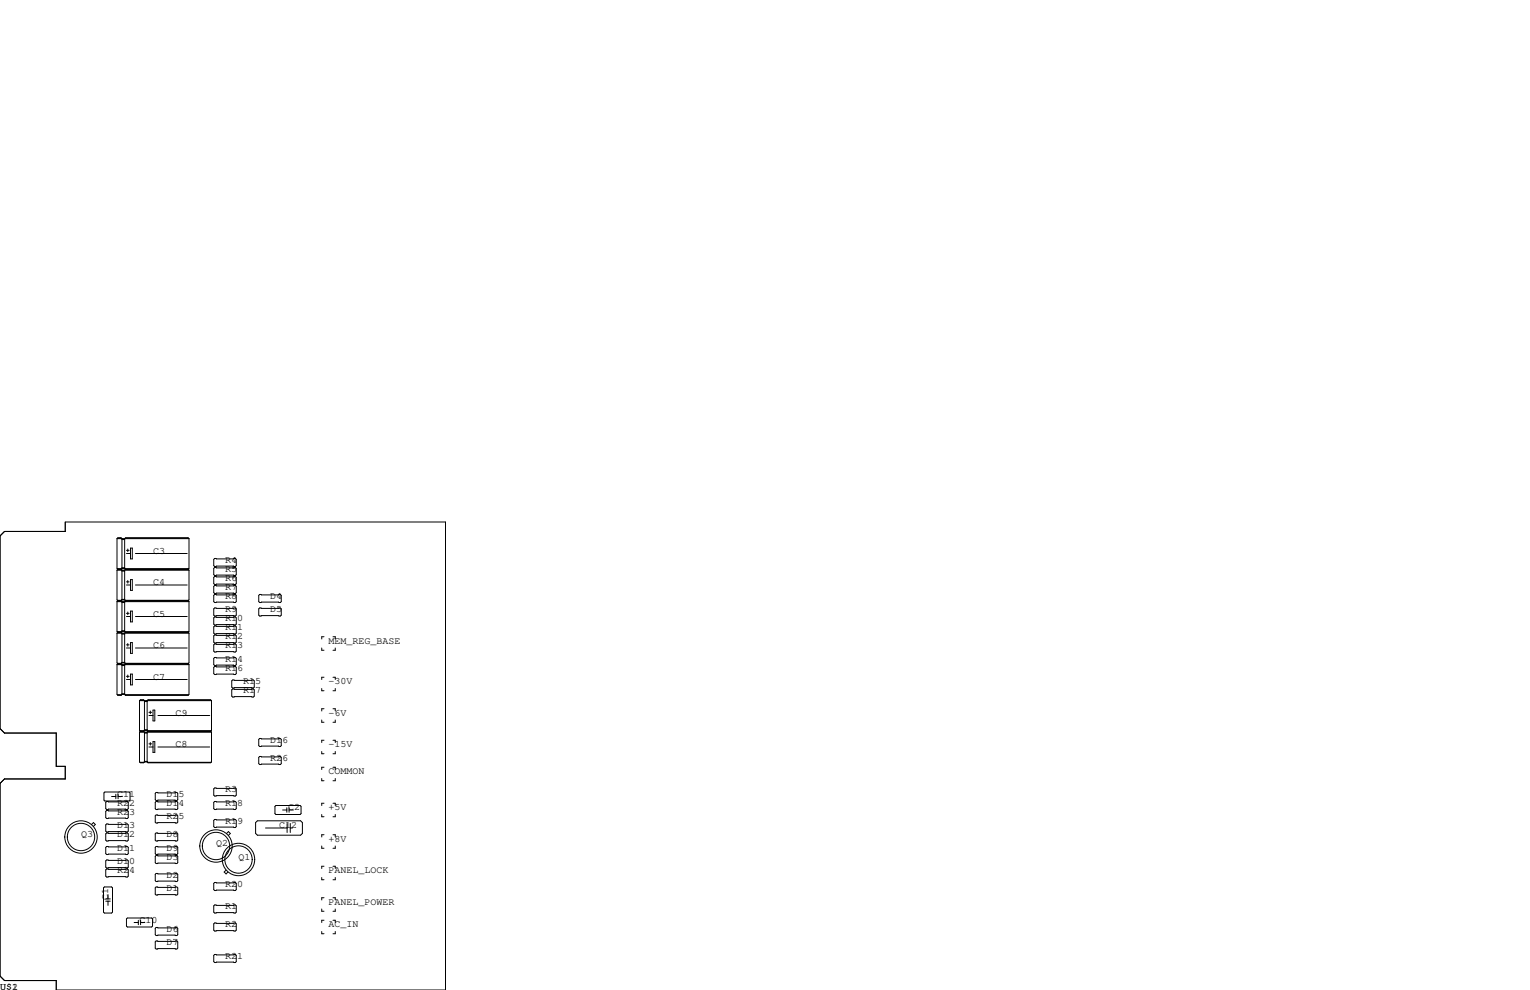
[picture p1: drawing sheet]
<svg xmlns="http://www.w3.org/2000/svg" width="432mm" height="279mm" viewBox="0 0 432 279" stroke-linecap="round" stroke-linejoin="round" font-family="sans-serif">
<g fill="none" stroke="#000" stroke-width=".28">
<path d="M0 151.3l1.3-1.3h17.1v-2.7h107.3v132.1h-109.8v-2.7h-14.6l-1.3-1.2v-54.4l1.3-1.3h17.1v-3.5h-2.5v-9.4h-14.6l-1.3-1.3zM33 152v8.4l.3 .3M33 152l.3-.2h.9l.2 .2v8.4M33 152h20.3M33.3 151.9h.9M34.4 152.3h.8M34.5 152.1h.6M35.4 151.9h17.7M35.7 155.3h.7M35.7 156.2h1.1M36.1 154.9v.8M36.8 154.7h.5v3h-.5z"/>
<path d="M38.2 156.2h14.6M53.3 152v8.4l-.2 .3M53.3 152l-.2-.2h-17.7l-.2 .2v8.4M60.3 157.9l.3-.3h5.8l.3 .3v1.7l-.3 .3h-5.8l-.3-.3zM33 160.9v8.4l.3 .2M33 169.8v8.4l.3 .2M33 178.7v8.4l.3 .2M33 160.9h20.3M33 169.8h20.3M33 178.7h20.3M33.1 160.5h1.2M33.1 169.4h1.2"/>
<path d="M33.1 178.3h1.2M33.3 160.6l.9 .1M33.3 169.5h.9M33.3 178.4h.9M33.3 160.7h.9M33.3 160.7l-.3 .2M33.3 160.8h.9M33.3 169.5l-.3 .3M33.3 169.7h.9M33.3 178.4l-.3 .3M33.3 178.6h.9M34.2 160.7l.2 .2v8.4"/>
<path d="M34.2 169.5l.2 .3v8.4M34.2 178.4l.2 .3v8.4M34.4 170.1h.8M34.4 160.3h.8M34.4 178.9h.8M34.4 160.4h.8M34.4 160.4l-.2 .3M34.4 161.2h.8M34.4 169.2h.8M34.4 169.3l-.2 .2M34.4 178.1h.8M34.4 178.2l-.2 .2"/>
<path d="M34.5 169.9h.6M34.5 178.8h.6M34.5 161h.6M35.2 160.4l.2 .3M35.2 169.3l.2 .2M35.2 178.2l.2 .2M35.3 160.5h17.9M35.3 169.4h17.9M35.3 178.3h17.9M35.4 160.7l-.2 .2v8.4M35.4 169.5l-.2 .3v8.4M35.4 178.4l-.2 .3v8.4"/>
<path d="M35.4 160.7h17.7M35.4 169.5h17.7M35.4 160.8h17.7M35.4 178.4h17.7M35.4 169.7h17.7M35.4 178.6h17.7M35.7 164.2h.7M35.7 165.1h1.1M35.7 173.1h.7M35.7 174h1.1M36.1 163.8v.8M36.1 172.7v.8"/>
<path d="M36.8 163.6h.5v3h-.5zM36.8 172.5h.5v3h-.5zM38.2 165.1h14.6M38.2 174h14.6M53.1 160.6l-17.7 .1M53.1 169.5h-17.7M53.1 178.4h-17.7M53.1 160.7l.2 .2M53.1 169.5l.2 .3M53.1 178.4l.2 .3M53.3 160.9v8.4l-.2 .2M53.3 169.8v8.4l-.2 .2"/>
<path d="M53.3 178.7v8.4l-.2 .2M60.3 160.4l.3-.3h5.8l.3 .3v1.8l-.3 .2h-5.8l-.3-.2zM60.3 162.9l.3-.2h5.8l.3 .2v1.8l-.3 .3h-5.8l-.3-.3zM60.3 165.5l.3-.3h5.8l.3 .3v1.8l-.3 .2h-5.8l-.3-.2zM60.3 171.8l.3-.2h5.8l.3 .2v1.8l-.3 .3h-5.8l-.3-.3zM60.3 176.9l.3-.2h5.8l.3 .2v1.8l-.3 .2h-5.8l-.3-.2zM60.3 179.5l.3-.3h5.8l.3 .3v1.7l-.3 .3h-5.8l-.3-.3zM60.6 167.8h5.8l.3 .2v1.8l-.3 .3h-5.8l-.3-.3v-1.8zM60.6 174.1h5.8l.3 .3v1.7l-.3 .3h-5.8l-.3-.3v-1.7zM73 171.8l.3-.2h5.8l.3 .2v1.8l-.3 .3h-5.8l-.3-.3zM73.3 167.8h5.8l.3 .2v1.8l-.3 .3h-5.8l-.3-.3v-1.8zM91.4 179.7h-.6v.6"/>
<path d="M94 179.7h.6v.6M33 187.6v8.4l.3 .2h.9M33 187.6h20.3M33.1 196.1h1.2M33.1 187.2h1.2M33.3 187.3l-.3 .3M33.3 187.3h.9M33.3 187.5h.9M33.3 196.2h.9M34.2 187.3l.2 .3v8.4M34.4 187.8h.8M34.4 195.9h.8"/>
<path d="M34.4 195.8h.8M34.4 196l-.2 .2M34.4 187h.8M34.4 186.9h.8M34.4 187.1l-.2 .2M34.5 187.7h.6M35.2 196l.2 .2M35.2 187.1l.2 .2M35.3 196.1h17.9M35.3 187.2h17.9M35.4 187.3h17.7M35.4 187.3l-.2 .3v8.4"/>
<path d="M35.4 187.5h17.7M35.7 190.9h.7M35.7 191.8h1.1M35.7 182h.7M35.7 182.9h1.1M36.1 181.6v.8M36.1 190.5v.8M36.8 181.4h.5v3h-.5zM36.8 190.2h.5v3.1h-.5zM38.2 191.8h14.6M38.2 182.9h14.6M39.4 197.7v8.4l.2 .3"/>
<path d="M39.4 197.7l.2-.2h.9l.3 .2v8.4M39.4 197.7h20.3M39.6 197.6h.9M40.8 198h.7M40.9 197.9h.5M41.8 197.6h17.6M53.1 187.3l.2 .3M53.1 196.2h-17.7M53.1 187.3h-17.7M53.3 187.6v8.4l-.2 .2h-17.7M59.7 197.7v8.4l-.3 .3M59.7 197.7l-.3-.2h-17.6l-.3 .2v8.4"/>
<path d="M60.3 182l.3-.3h5.8l.3 .3v1.8l-.3 .2h-5.8l-.3-.2zM60.3 185.8l.3-.3h5.8l.3 .3v1.8l-.3 .2h-5.8l-.3-.2zM60.3 188.3l.3-.2h5.8l.3 .2v1.8l-.3 .3h-5.8l-.3-.3zM65.4 192.2l.3-.3h5.8l.3 .3v1.7l-.3 .3h-5.8l-.3-.3zM65.4 194.7l.3-.3h5.8l.3 .3v1.8l-.3 .2h-5.8l-.3-.2zM90.8 182.9v.6h.6M90.8 194.3v.6h.6M91.4 191.1h-.6v.7M94 191.1h.6v.7M94.6 182.9v.6h-.6M94.6 194.3v.6h-.6M39.4 206.6v8.4l.2 .3h.9"/>
<path d="M39.4 206.6h20.3M39.5 215.1h1.1M39.5 206.2h1.1M39.6 206.4l-.2 .2M39.6 206.4h.9M39.6 206.5h.9M39.6 215.2l.9 .1M39.6 206.3l.9 .1M40.5 206.4l.3 .2v8.4M40.8 206.9h.7M40.8 215h.7M40.8 214.9h.7"/>
<path d="M40.8 215l-.3 .3M40.8 206.1h.7M40.8 206h.7M40.8 206.1l-.3 .3M40.9 206.8h.5M41.5 215l.3 .3M41.5 206.1l.3 .3M41.7 215.1h17.9M41.7 206.2h17.9M41.8 206.4h17.6M41.8 206.4l-.3 .2v8.4M41.8 206.5h17.6"/>
<path d="M42 209.9h.8M42 210.8h1.2M42 201h.8M42 201.9h1.2M42.4 200.7v.7M42.4 209.5v.8M43.2 209.3h.5v3h-.5zM43.2 200.4h.5v3.1h-.5zM44.6 210.8h14.6M44.6 201.9h14.6M59.4 206.4l.3 .2M59.4 215.2l-17.6 .1"/>
<path d="M59.4 206.3l-17.6 .1M59.7 206.6v8.4l-.3 .3h-17.6M73.3 208.4h5.8l.3 .3v1.7l-.3 .3h-5.8l-.3-.3v-1.7zM73.3 213.5h5.8l.3 .2v1.8l-.3 .3h-5.8l-.3-.3v-1.8zM90.8 203.2v.6h.6M90.8 212.1v.6h.6M90.8 219.7v.6h.6M91.4 200h-.6v.7M91.4 208.9h-.6v.6M91.4 216.5h-.6v.7M94 200h.6v.7M94 208.9h.6v.6"/>
<path d="M94 216.5h.6v.7M94.6 203.2v.6h-.6M94.6 212.1v.6h-.6M94.6 219.7v.6h-.6M25.8 232.7l.6-.5 .5 .5-.5 .5M29.6 223.5h6.8l.3 .3v2l-.3 .3h-6.8l-.3-.3v-2zM30.1 232.5h5.8l.3 .3v1.8l-.3 .2h-5.8l-.3-.2v-1.8zM30.1 226.2h5.8l.3 .2v1.8l-.3 .3h-5.8l-.3-.3v-1.8zM30.1 238.9h5.8l.3 .2v1.8l-.3 .3h-5.8l-.3-.3v-1.8zM30.1 235.1h5.8l.3 .2v1.8l-.3 .3h-5.8l-.3-.3v-1.8zM30.1 228.7h5.8l.3 .3v1.8l-.3 .2h-5.8l-.3-.2v-1.8zM31.5 224.8h1.2"/>
<path d="M32.7 224.2v1.2M33.3 224.2v1.2M33.3 224.8h1.2M44.1 238.9h5.8l.3 .2v1.8l-.3 .3h-5.8l-.3-.3v-1.8zM44.1 223.6h5.8l.3 .3v1.8l-.3 .2h-5.8l-.3-.2v-1.8zM44.1 226.2h5.8l.3 .2v1.8l-.3 .3h-5.8l-.3-.3v-1.8zM44.1 230h5.8l.3 .3v1.7l-.3 .3h-5.8l-.3-.3v-1.7zM44.1 235.1h5.8l.3 .2v1.8l-.3 .3h-5.8l-.3-.3v-1.8zM60.6 222.4h5.8l.3 .2v1.8l-.3 .3h-5.8l-.3-.3v-1.8zM60.6 226.2h5.8l.3 .2v1.8l-.3 .3h-5.8l-.3-.3v-1.8zM60.6 231.3h5.8l.3 .2v1.8l-.3 .3h-5.8l-.3-.3v-1.8zM63.9 235.2l.6-.5 .5 .5-.5 .6"/>
<path d="M72.6 231.6h12.2l.5 .6v3l-.5 .5h-12.2l-.5-.5v-3zM74.9 233.7h6.1M77.6 227.6l.3-.3h6.8l.3 .3v2l-.3 .3h-6.8l-.3-.3zM79.8 228.6h1.1M80.9 228v1.2M81 232.4v2.5M81.6 228v1.2M81.6 228.6h1.2M81.9 232.4v2.5M81.9 233.7h.7M90.8 229.9v.6h.6M90.8 238.8v.6h.6"/>
<path d="M91.4 226.7h-.6v.6M91.4 235.6h-.6v.6M94 226.7h.6v.6M94 235.6h.6v.6M94.6 229.9v.6h-.6M94.6 238.8v.6h-.6M29.5 250.3h2l.3 .3v6.8l-.3 .3h-2l-.3-.3v-6.8zM29.8 253.7h1.3M29.8 254.3h1.3M30.1 242.7h5.8l.3 .3v1.7l-.3 .3h-5.8l-.3-.3v-1.7zM30.1 245.2h5.8l.3 .3v1.8l-.3 .2h-5.8l-.3-.2v-1.8zM30.5 252.5v1.2"/>
<path d="M30.5 254.3v1.2M35.7 259.3l.2-.2h6.9l.3 .2v2.1l-.3 .2h-6.9l-.2-.2zM39 259.7v1.3M39.7 259.7v1.3M43.8 250.6l.3-.3h5.8l.3 .3v1.7l-.3 .3h-5.8l-.3-.3zM43.8 246.8l.3-.3h5.8l.3 .3v1.7l-.3 .3h-5.8l-.3-.3zM44.1 241.4h5.8l.3 .3v1.8l-.3 .2h-5.8l-.3-.2v-1.8zM60.3 255.7l.3-.3h5.8l.3 .3v1.7l-.3 .3h-5.8l-.3-.3zM60.3 249.3l.3-.3h5.8l.3 .3v1.8l-.3 .2h-5.8l-.3-.2zM63.8 245.6l-.5 .5 .5 .5 .5-.5M90.8 256.5v.7h.6M90.8 247.6v.7h.6"/>
<path d="M91.4 244.5h-.6v.6M91.4 253.4h-.6v.6M91.4 259.7h-.6v.6M94 244.5h.6v.6M94 253.4h.6v.6M94 259.7h.6v.6M94.6 247.6v.7h-.6M94.6 256.5v.7h-.6M37.8 260.3h1.2M39.7 260.3h1.2M43.8 262l.3-.3h5.8l.3 .3v1.8l-.3 .2h-5.8l-.3-.2zM43.8 265.8l.3-.2h5.8l.3 .2v1.8l-.3 .2h-5.8l-.3-.2z"/>
<path d="M60.3 260.7l.3-.2h5.8l.3 .2v1.8l-.3 .3h-5.8l-.3-.3zM60.3 269.6l.3-.2h5.8l.3 .2v1.8l-.3 .3h-5.8l-.3-.3zM90.8 262.9v.6h.6M94.6 262.9v.6h-.6"/>
<circle cx="22.9" cy="236.2" r="4.6"/>
<circle cx="22.9" cy="236.2" r="3.9"/>
<circle cx="61" cy="238.8" r="4.6"/>
<circle cx="61" cy="238.8" r="3.9"/>
<circle cx="67.3" cy="242.6" r="4.6"/>
<circle cx="67.3" cy="242.6" r="3.9"/>
</g>
<g font-size="2.8">
<text x="43.2" y="156.2">C3</text>
<text x="63.5" y="158.8">R4</text>
<text x="63.5" y="161.3">R5</text>
<text x="43.2" y="165.1">C4</text>
<text x="63.5" y="166.4">R7</text>
<text x="63.5" y="163.8">R6</text>
<text x="43.2" y="174">C5</text>
<text x="63.5" y="172.7">R9</text>
<text x="63.5" y="168.9">R8</text>
<text x="76.2" y="168.9">D4</text>
<text x="76.2" y="172.7">D5</text>
<text x="63.5" y="177.8">R11</text>
<text x="63.5" y="175.3">R10</text>
<text x="43.2" y="182.9">C6</text>
<text x="63.5" y="180.3">R12</text>
<text x="63.5" y="182.9">R13</text>
<text x="92.7" y="181.6">MEM_REG_BASE</text>
<text x="43.2" y="191.8">C7</text>
<text x="63.5" y="189.2">R16</text>
<text x="63.5" y="186.7">R14</text>
<text x="68.6" y="193">R15</text>
<text x="68.6" y="195.6">R17</text>
<text x="92.7" y="193">-30V</text>
<text x="49.5" y="201.9">C9</text>
<text x="92.7" y="201.9">-6V</text>
<text x="76.2" y="209.5">D16</text>
<text x="49.5" y="210.8">C8</text>
<text x="76.2" y="214.6">R26</text>
<text x="92.7" y="210.8">-15V</text>
<text x="92.7" y="218.4">COMMON</text>
<text x="33" y="224.8">C11</text>
<text x="33" y="227.3">R22</text>
<text x="47" y="227.3">D14</text>
<text x="47" y="224.8">D15</text>
<text x="63.5" y="223.5">R3</text>
<text x="63.5" y="227.3">R18</text>
<text x="33" y="229.9">R23</text>
<text x="33" y="233.7">D13</text>
<text x="47" y="231.1">R25</text>
<text x="63.5" y="232.4">R19</text>
<text x="78.7" y="233.7">C12</text>
<text x="81.3" y="228.6">C2</text>
<text x="92.7" y="228.6">+5V</text>
<text x="22.9" y="236.2">Q3</text>
<text x="33" y="236.2">D12</text>
<text x="47" y="236.2">D8</text>
<text x="61" y="238.8">Q2</text>
<text x="92.7" y="237.5">+8V</text>
<text x="33" y="243.8">D10</text>
<text x="33" y="240">D11</text>
<text x="47" y="242.6">D3</text>
<text x="47" y="240">D9</text>
<text x="67.3" y="242.6">Q1</text>
<text x="33" y="246.4">R24</text>
<text x="47" y="247.6">D2</text>
<text x="47" y="251.5">D1</text>
<text x="63.5" y="250.2">R20</text>
<text x="92.7" y="246.4">PANEL_LOCK</text>
<text x="30.5" y="254" transform="rotate(-90 30.5 254)">C1</text>
<text x="63.5" y="256.5">R1</text>
<text x="92.7" y="255.3">PANEL_POWER</text>
<text x="39.4" y="260.3">C10</text>
<text x="47" y="262.9">D6</text>
<text x="63.5" y="261.6">R2</text>
<text x="92.7" y="261.6">AC_IN</text>
<text x="47" y="266.7">D7</text>
<text x="63.5" y="270.5">R21</text>
<text x="0" y="279.4">U$2</text>
<text x="0" y="279.4">U$1</text>
</g>
</svg>
